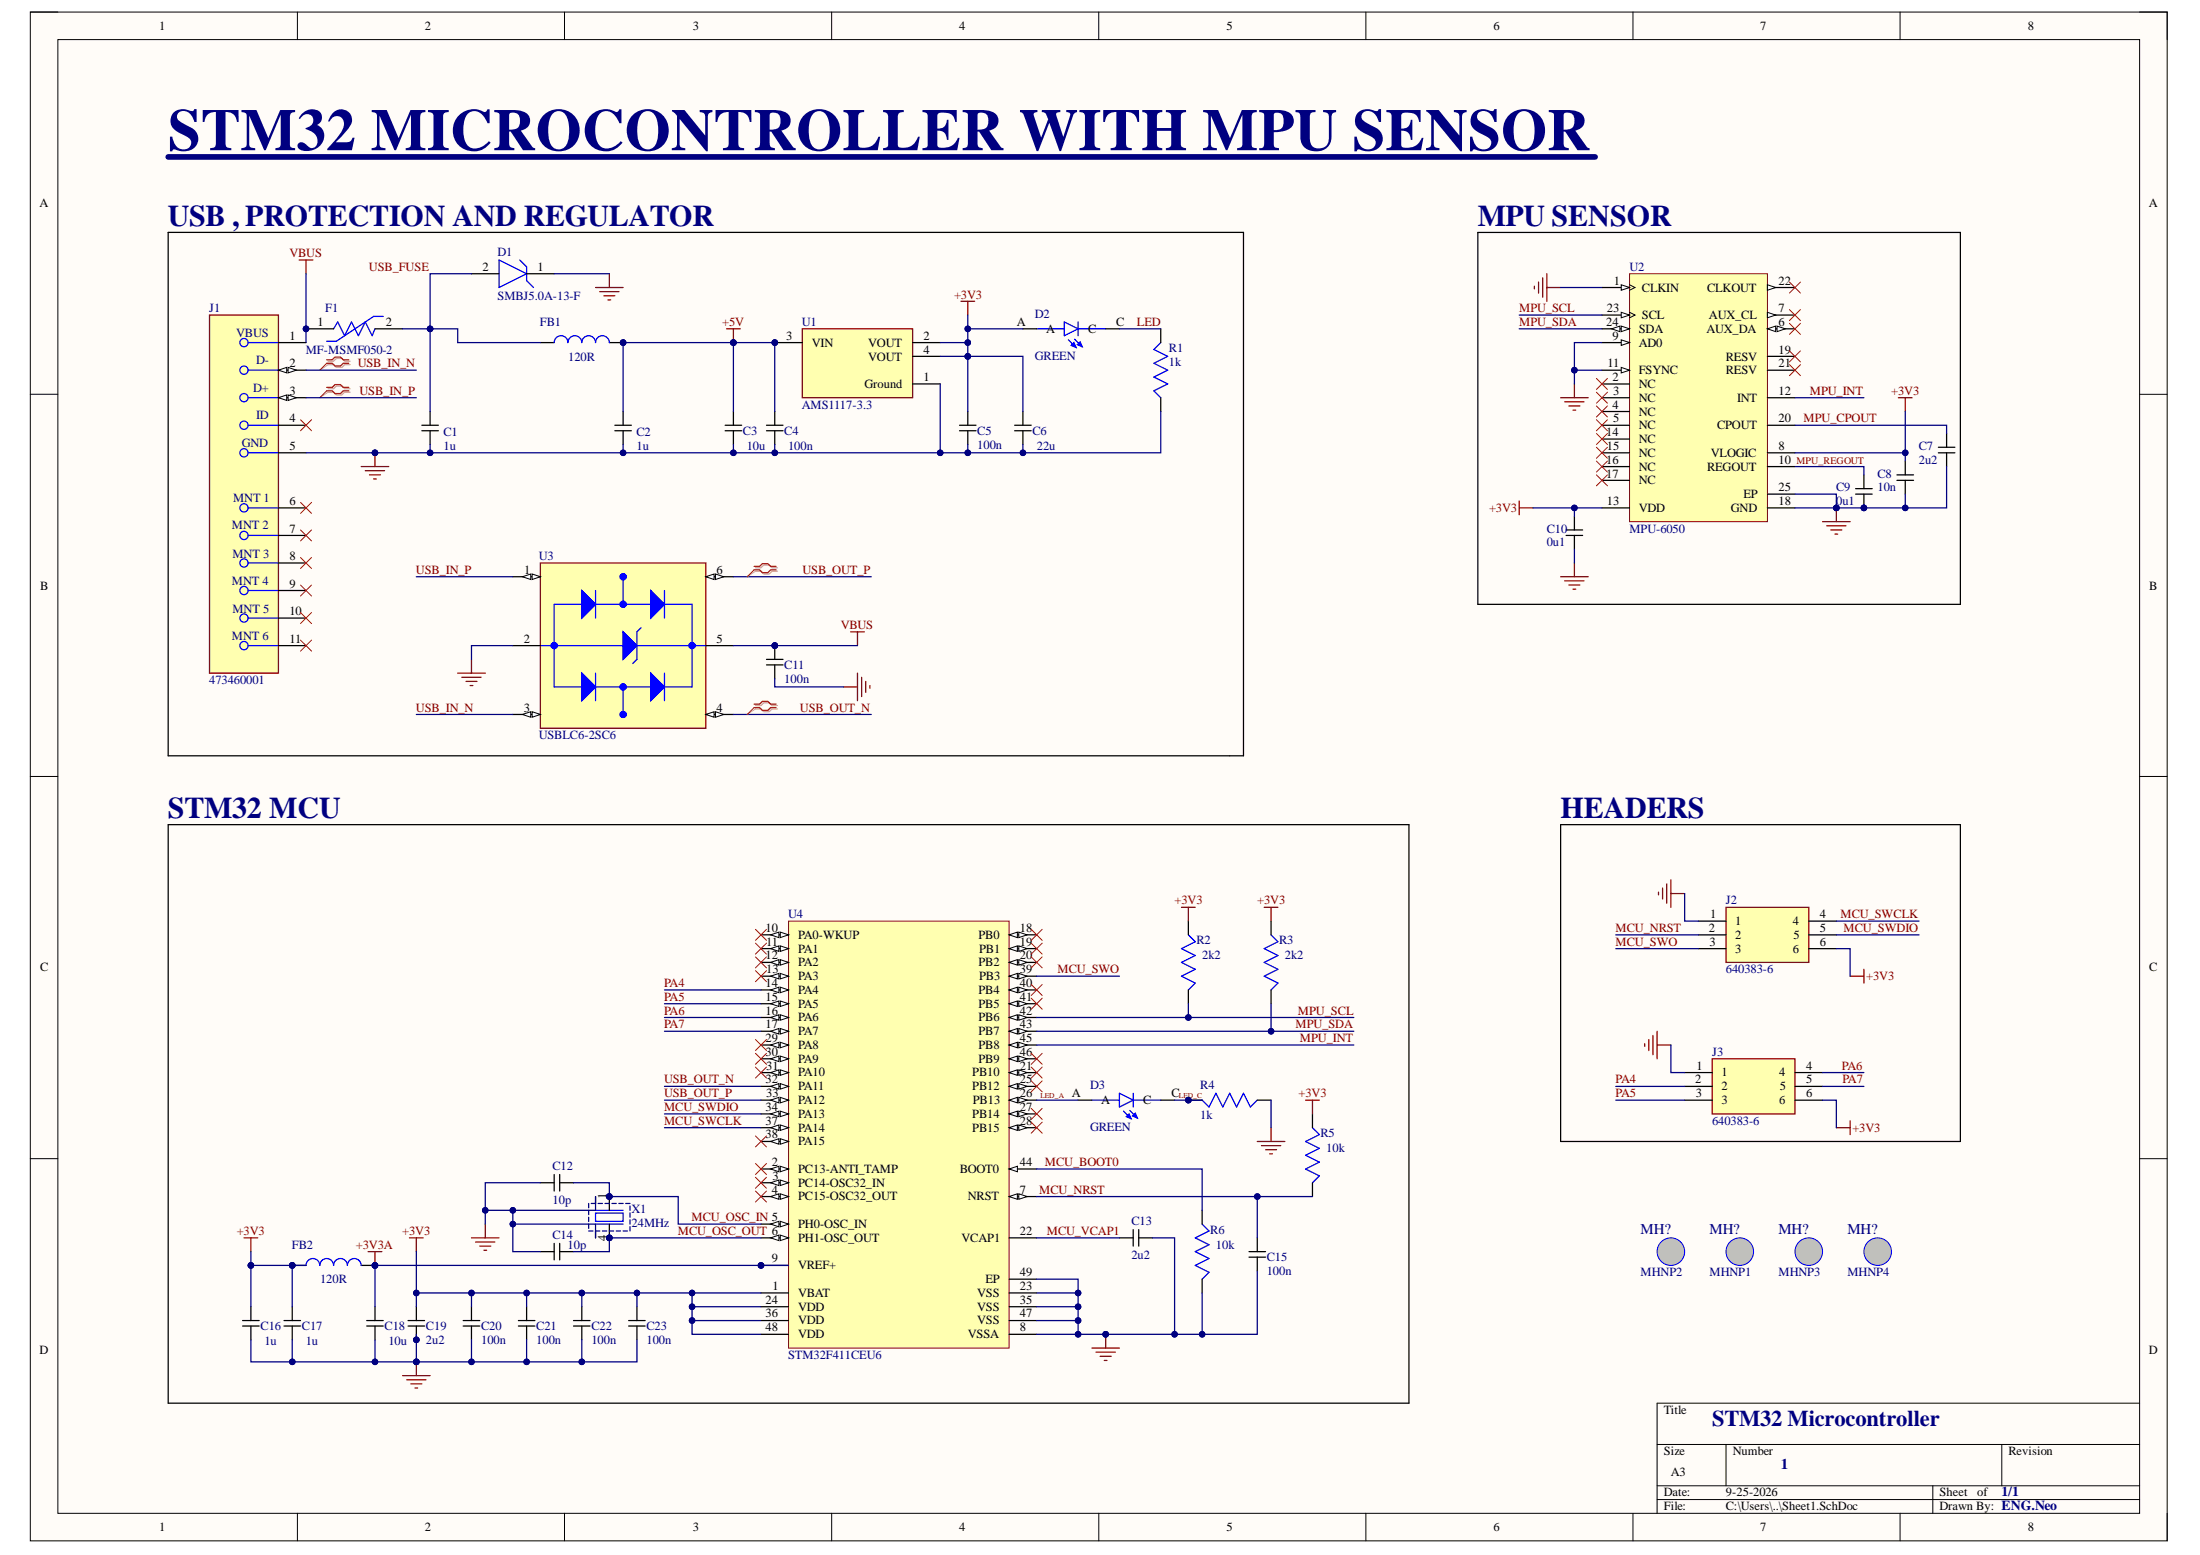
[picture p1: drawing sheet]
# Altium project STM32 design number 2.PrjPcb
Categotry: MID; Date: Sep 21 2026; Designer: ENG.Neo; Design number: Two; Title: STM32 Microcontroller
1 sheet, 47 parts. Net scope: global (net labels, ports and power ports of the same name join across sheets).
Board file: PCB1.PcbDoc

## Sheet Sheet1.SchDoc: STM32 Microcontroller
size A3; SheetNumber: 1; SheetTotal: 1

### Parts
C1  Capacitance: 1u  [CAPCP2012X09N]  (hidden comment: 100nF Ceramic Multilayer Capacitor_1)
C2  Capacitance: 1u  [CAPCP2012X09N]  (hidden comment: 100nF Ceramic Multilayer Capacitor_1)
C3  Capacitance: 10u  [CAPCP2012X09N]  (hidden comment: 100nF Ceramic Multilayer Capacitor_1)
C4  Capacitance: 100n  [CAPCP2012X09N]  (hidden comment: 100nF Ceramic Multilayer Capacitor_1)
C5  Capacitance: 100n  [CAPCP2012X09N]  (hidden comment: 100nF Ceramic Multilayer Capacitor_1)
C6  Capacitance: 22u  [CAPCP2012X09N]  (hidden comment: 100nF Ceramic Multilayer Capacitor_1)
C7  Capacitance: 2u2  [CAPCP2012X09N]  (hidden comment: 100nF Ceramic Multilayer Capacitor_1)
C8  Capacitance: 10n  [CAPCP2012X09N]  (hidden comment: 100nF Ceramic Multilayer Capacitor_1)
C9  Capacitance: 0u1  [CAPCP2012X09N]  (hidden comment: 100nF Ceramic Multilayer Capacitor_1)
C10  Capacitance: 0u1  [CAPCP2012X09N]  (hidden comment: 100nF Ceramic Multilayer Capacitor_1)
C11  Capacitance: 100n  [CAPCP2012X09N]  (hidden comment: 100nF Ceramic Multilayer Capacitor_1)
C12  Capacitance: 10p  [CAPCP2012X09N]  (hidden comment: 100nF Ceramic Multilayer Capacitor_1)
C13  Capacitance: 2u2  [CAPCP2012X09N]  (hidden comment: 100nF Ceramic Multilayer Capacitor_1)
C14  Capacitance: 10p  [CAPCP2012X09N]  (hidden comment: 100nF Ceramic Multilayer Capacitor_1)
C15  Capacitance: 100n  [CAPCP2012X09N]  (hidden comment: 100nF Ceramic Multilayer Capacitor_1)
C16  Capacitance: 1u  [CAPCP2012X09N]  (hidden comment: 100nF Ceramic Multilayer Capacitor_1)
C17  Capacitance: 1u  [CAPCP2012X09N]  (hidden comment: 100nF Ceramic Multilayer Capacitor_1)
C18  Capacitance: 10u  [CAPCP2012X09N]  (hidden comment: 100nF Ceramic Multilayer Capacitor_1)
C19  Capacitance: 2u2  [CAPCP2012X09N]  (hidden comment: 100nF Ceramic Multilayer Capacitor_1)
C20  Capacitance: 100n  [CAPCP2012X09N]  (hidden comment: 100nF Ceramic Multilayer Capacitor_1)
C21  Capacitance: 100n  [CAPCP2012X09N]  (hidden comment: 100nF Ceramic Multilayer Capacitor_1)
C22  Capacitance: 100n  [CAPCP2012X09N]  (hidden comment: 100nF Ceramic Multilayer Capacitor_1)
C23  Capacitance: 100n  [CAPCP2012X09N]  (hidden comment: 100nF Ceramic Multilayer Capacitor_1)
D1  SMBJ5.0A-13-F  [FP-SMB-MFG]
D2  GREEN  [LEDC2012X70N]
D3  GREEN  [LEDC2012X70N]
F1  MF-MSMF050-2  [FP-MF-MSMF050-2-MFG]
FB1  120R  [WE-CBF HF_0603_HC]
FB2  120R  [WE-CBF HF_0603_HC]
J1  473460001  [FP-473460001-MFG]
J2  640383-6  [TE_640383-6]
J3  640383-6  [TE_640383-6]
MHNP1  Mounting hole non plated 3.2mm  [MHNP3P2MM]  (value not drawn)
MHNP2  Mounting hole non plated 3.2mm  [MHNP3P2MM]  (value not drawn)
MHNP3  Mounting hole non plated 3.2mm  [MHNP3P2MM]  (value not drawn)
MHNP4  Mounting hole non plated 3.2mm  [MHNP3P2MM]  (value not drawn)
R1  1k  [RESC2012X60N]
R2  2k2  [RESC2012X60N]
R3  2k2  [RESC2012X60N]
R4  1k  [RESC2012X60N]
R5  10k  [RESC2012X60N]
R6  10k  [RESC2012X60N]
U1  AMS1117-3.3  [FP-AMS1117-IPC_C]
U2  MPU-6050  [IS-QFN-24_V]
U3  USBLC6-2SC6  [SOT95P280X145-6N]
U4  STM32F411CEU6  [STM-UFQFPN48_L]
X1  value 24MHz  [Aker S5C Crystal]  (hidden comment: Aker 16MHz Crystal SMT)

### Blocks framed on the sheet
USB , PROTECTION AND REGULATOR: C1-C6 C11 D1 D2 F1 FB1 J1 R1 U1 U3
MPU SENSOR: C7-C10 U2
STM32 MCU: C12-C23 D3 FB2 R2-R6 U4 X1
HEADERS: J2 J3

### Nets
+3V3: C5.1 C6.2 C8.2 C10.2 C16.2 C17.2 C19.2 C20.2 C21.2 C22.2 C23.2 D2.A FB2.1 J2.6 J3.6 R2.2 R3.2 R5.2 U1.2(VOUT) U1.4(VOUT) U2.8(VLOGIC) U2.13(VDD) U4.1(VBAT) U4.24(VDD) U4.36(VDD) U4.48(VDD)
+3V3A: C18.2 FB2.2 U4.9(VREF+)
+5V: C2.2 C3.2 C4.2 FB1.2 U1.3(VIN)
GND: C1.1 C2.1 C3.1 C4.1 C5.2 C6.1 C7.1 C8.1 C9.1 C10.1 C11.2 C12.2 C13.1 C14.2 C15.1 C16.1 C17.1 C18.1 C19.1 C20.1 C21.1 C22.1 C23.1 D1.1(C) J1.5(GND) J2.1 J3.1 R1.2 R4.2 R6.1 U1.1(Ground) U2.1(CLKIN) U2.9(AD0) U2.11(FSYNC) U2.18(GND) U2.25(EP) U3.2(GND) U4.8(VSSA) U4.23(VSS) U4.35(VSS) U4.47(VSS) U4.49(EP) X1.2(Gnd) X1.3(Gnd)
VBUS: C11.1 F1.1 J1.1(VBUS) U3.5(VBUS)
LED: D2.C R1.1
LED_A: D3.A U4.26(PB13)
LED_C: D3.C R4.1
MCU_BOOT0: R6.2 U4.44(BOOT0)
MCU_NRST: C15.2 J2.2 R5.1 U4.7(NRST)
MCU_OSC_IN: C12.1 U4.5(PH0-OSC_IN) X1.1
MCU_OSC_OUT: C14.1 U4.6(PH1-OSC_OUT) X1.4
MCU_SWCLK: J2.4 U4.37(PA14)
MCU_SWDIO: J2.5 U4.34(PA13)
MCU_SWO: J2.3 U4.39(PB3)
MCU_VCAP1: C13.2 U4.22(VCAP1)
MPU_CPOUT: C7.2 U2.20(CPOUT)
MPU_INT: U2.12(INT) U4.45(PB8)
MPU_REGOUT: C9.2 U2.10(REGOUT)
MPU_SCL: R2.1 U2.23(SCL) U4.42(PB6)
MPU_SDA: R3.1 U2.24(SDA) U4.43(PB7)
PA4: J3.2 U4.14(PA4)
PA5: J3.3 U4.15(PA5)
PA6: J3.4 U4.16(PA6)
PA7: J3.5 U4.17(PA7)
USB_FUSE: C1.2 D1.2(A) F1.2 FB1.1
USB_IN_N: J1.2(D-) U3.3(I/O2_IN)
USB_IN_P: J1.3(D+) U3.1(I/O1_IN)
USB_OUT_N: U3.4(I/O2_OUT) U4.32(PA11)
USB_OUT_P: U3.6(I/O1_OUT) U4.33(PA12)

Not connected (* = marked no-connect by the designer): J1 4(ID)* 6(MNT_1)* 7(MNT_2)* 8(MNT_3)* 9(MNT_4)* 10(MNT_5)* 11(MNT_6)*; U2 2(NC)* 3(NC)* 4(NC)* 5(NC)* 6(AUX_DA)* 7(AUX_CL)* 14(NC)* 15(NC)* 16(NC)* 17(NC)* 19(RESV)* 21(RESV)* 22(CLKOUT)*; U4 2(PC13-ANTI_TAMP)* 3(PC14-OSC32_IN)* 4(PC15-OSC32_OUT)* 10(PA0-WKUP)* 11(PA1)* 12(PA2)* 13(PA3)* 18(PB0)* 19(PB1)* 20(PB2)* 21(PB10)* 25(PB12)* 27(PB14)* 28(PB15)* 29(PA8)* 30(PA9)* 31(PA10)* 38(PA15)* 40(PB4)* 41(PB5)* 46(PB9)*

### Layout directives
differential pair; differential pair class DIFF_USB_IN: USB_IN_N, USB_IN_P, USB_OUT_N, USB_OUT_P

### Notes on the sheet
- STM32 MICROCONTROLLER WITH MPU SENSOR
- 1
- 1/1
